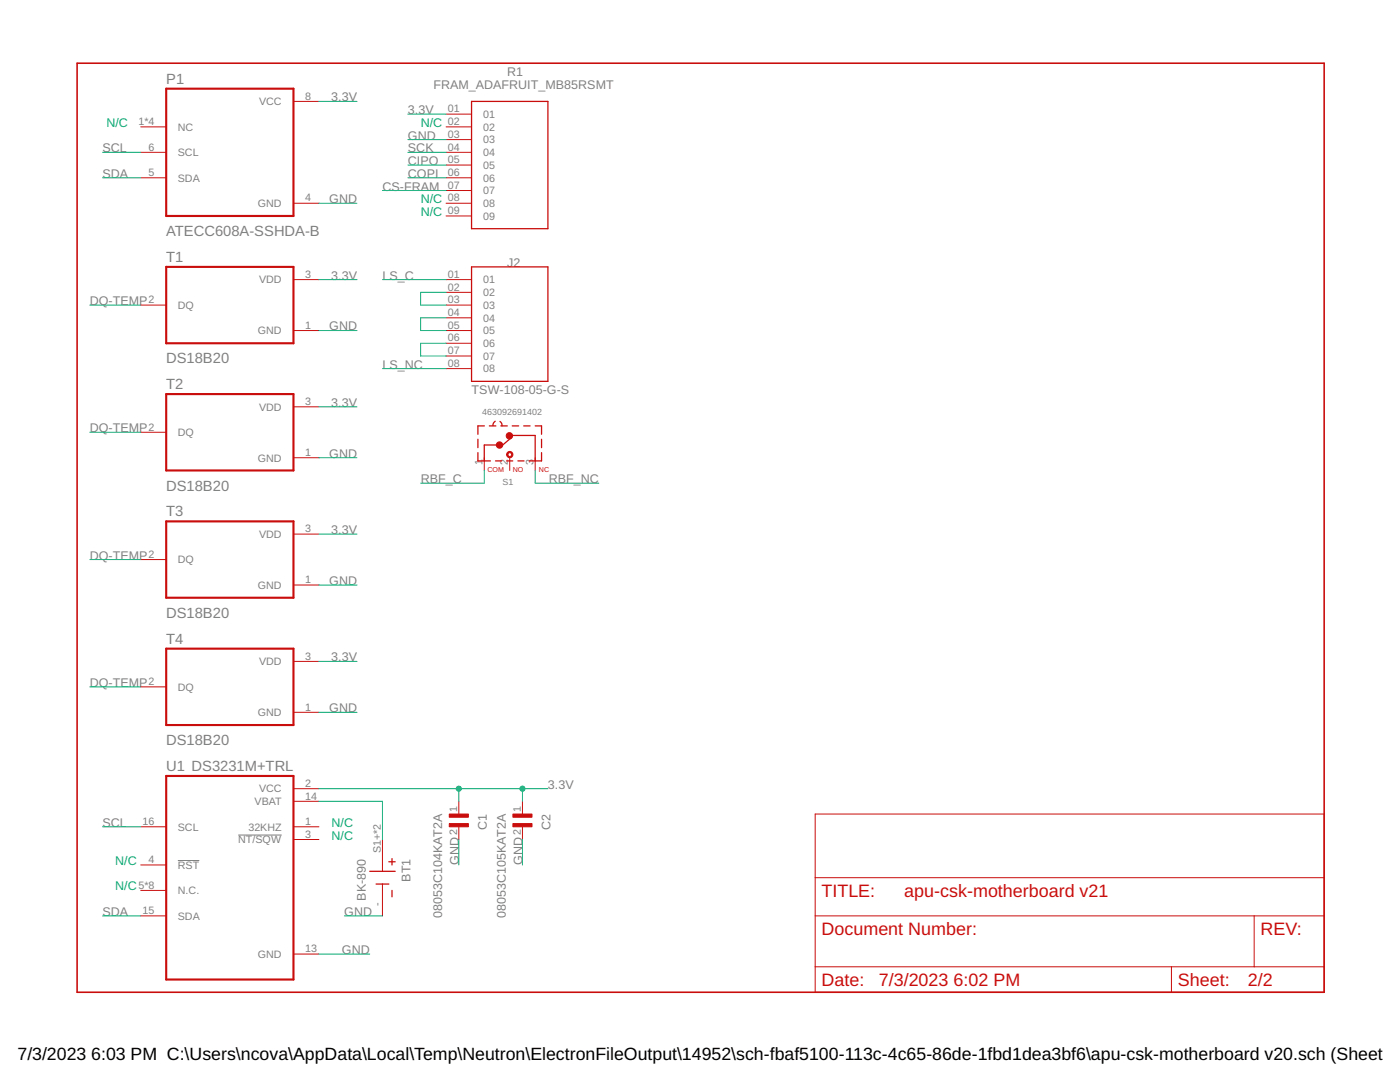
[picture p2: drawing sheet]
<svg xmlns="http://www.w3.org/2000/svg" width="279mm" height="216mm" viewBox="0 0 279 216" stroke-linecap="round" stroke-linejoin="round" font-family="sans-serif">
<path d="M35.5 171.7h4.3M47.5 166.6h8.7" fill="none" stroke="#808080" stroke-width=".2"/>
<g fill="none" stroke="#c90d0c" stroke-width=".2">
<path d="M28.1 25.3h5.1M28.1 30.4h5.1M28.1 35.5h5.1M58.6 20.2h5M89 25.3h5.1M89 30.4h5.1M89 35.5h5.1M89 22.8h5.1M89 27.9h5.1M89 32.9h5.1M89 38h5.1M58.6 40.6h5"/>
<path d="M58.6 55.8h5M89 40.6h5.1M89 55.8h5.1M89 43.1h5.1M89 58.3h5.1M28.1 60.9h5.1M58.6 66h5M89 60.9h5.1M89 66h5.1M89 63.4h5.1M89 68.5h5.1M89 71h5.1"/>
<path d="M89 73.6h5.1M28.1 86.3h5.1M58.6 81.2h5M58.6 91.3h5M96.6 91.3v2.6M101.7 91.3v2.6M106.8 91.3v2.6M28.1 111.7h5.1M58.6 106.6h5M58.6 116.7h5M28.1 137.1h5.1M58.6 132h5"/>
<path d="M58.6 142.1h5M58.6 157.4h5M58.6 159.9h5M91.6 159.9v2.5M104.3 159.9v2.5M28.1 165h5.1M28.1 172.6h5.1M28.1 177.7h5.1M58.6 165h5M58.6 167.5h5M76.3 167.5v6.4M76.3 176.4v6.4"/>
<path d="M91.6 165v2.5M104.3 165v2.5M162.7 162.4h101.6v35.6h-101.6zM162.7 175.1h101.6M28.1 182.8h5.1M58.6 190.4h5M162.7 182.8h101.6M162.7 192.9h101.6M233.8 192.9v5.1M250.3 182.8v10.1"/>
</g>
<path d="M15.4 12.6h248.9v185.4h-248.9z" fill="none" stroke="#c90d0c" stroke-width=".32"/>
<path d="M33.2 17.7h25.4v25.4h-25.4zM33.2 53.3h25.4v15.2h-25.4zM33.2 78.6h25.4v15.3h-25.4zM33.2 104h25.4v15.3h-25.4zM33.2 129.4h25.4v15.3h-25.4zM33.2 154.8h25.4v40.7h-25.4z" fill="none" stroke="#c90d0c" stroke-width=".42"/>
<g fill="none" stroke="#c90d0c" stroke-width=".25">
<path d="M94.1 20.2h15.2v25.4h-15.2zM94.1 53.3h15.2v22.8h-15.2zM95.4 90.3v1.7h2.5M95.4 87.7v1.6M96.7 85h-1.3v1.7M97.7 85h1.3M98.8 84.1l-.3 .3-.1 .5M98.9 92h1.2M99.2 88.8h-2.6v3.2M99.8 84.1a.86 .86 0 0 1 .4 .9M99.9 85h1.3M101.1 92h1.2"/>
<path d="M101.7 86.9h5.1v5.1M102.1 87.3l-2.3 2M102.2 85h1.3M103.4 92h1.2M104.5 85h1.3M106.8 85h1.3v1.7M108.1 87.7v1.6M108.1 90.3v1.7h-2.5M73.8 173.9h5.1M75.1 176.4h2.5M77.6 172h1.3M78.2 171.3v1.3"/>
<path d="M78.2 177.7v1.2"/>
</g>
<g fill="#c90d0c" stroke="#c90d0c" stroke-width=".2">
<path d="M89.7 162.4h3.8v.7h-3.8z"/>
<path d="M89.7 164.3h3.8v.7h-3.8z"/>
<path d="M102.4 162.4h3.8v.7h-3.8z"/>
<path d="M102.4 164.3h3.8v.7h-3.8z"/>
</g>
<g fill="#c90d0c" stroke="#c90d0c" stroke-width=".2">
<path d="M101.3 90.3a.64 .64 0 0 1 1 .1 .64 .64 0 0 1-.4 .9 .64 .64 0 0 1-.8-.6h.2a.38 .38 0 0 1 .5-.4 .38 .38 0 0 1 .2 .6 .38 .38 0 0 1-.6-.1l-.1-.1h-.2z" fill-rule="evenodd"/>
<circle cx="99.7" cy="88.8" r=".64"/>
<circle cx="101.7" cy="87" r=".64"/>
</g>
<g fill="none" stroke="#0dab76" stroke-width=".2">
<path d="M20.5 35.5h7.6M20.5 30.4h7.6M63.6 20.2h7.6M76.3 38h12.7M81.4 27.9h7.6M81.4 22.8h7.6M81.4 35.5h7.6M81.4 30.4h7.6M81.4 32.9h7.6M63.6 40.6h7.6M63.6 55.8h7.6M76.3 55.8h12.7"/>
<path d="M89 58.3h-5.1v2.6h5.1M17.9 60.9h10.2M63.6 66h7.6M76.3 73.6h12.7M89 63.4h-5.1v2.6h5.1M89 68.5h-5.1v2.5h5.1M17.9 86.3h10.2M63.6 91.3h7.6M63.6 81.2h7.6M96.6 93.9v2.5h-12.7M106.8 93.9v2.5h12.7M17.9 111.7h10.2"/>
<path d="M63.6 116.7h7.6M63.6 106.6h7.6M17.9 137.1h10.2M63.6 132h7.6M63.6 142.1h7.6M63.6 157.4h45.7M63.6 159.9h12.7v7.6M91.6 157.4v2.5M104.3 157.4v2.5M20.5 165h7.6M91.6 167.5v5.1M104.3 167.5v5.1"/>
<path d="M20.5 182.8h7.6M63.6 190.4h10.2M68.7 182.8h7.6"/>
</g>
<g fill="#0dab76" stroke="#0dab76" stroke-width=".2">
<circle cx="104.3" cy="157.4" r=".51"/>
<circle cx="91.6" cy="157.4" r=".51"/>
</g>
<g font-size="3.6" fill="#c90d0c">
<text x="164" y="178.9">TITLE:</text>
<text x="180.5" y="178.9">apu-csk-motherboard v21</text>
<text x="164" y="186.6">Document Number:</text>
<text x="251.6" y="186.6">REV:</text>
<text x="164" y="196.7">Date:</text>
<text x="175.4" y="196.7">7/3/2023</text>
<text x="190.3" y="196.7">6:02 PM</text>
<text x="235.1" y="196.7">Sheet:</text>
<text x="249" y="196.7">2/2</text>
</g>
<g font-size="3.5">
<text x="3.5" y="211.4">7/3/2023</text>
<text x="18.2" y="211.4">6:03 PM C:\Users\ncova\AppData\Local\Temp\Neutron\ElectronFileOutput\14952\sch-fbaf5100-113c-4c65-86de-1fbd1dea3bf6\apu-csk-motherboard v20.sch (Sheet: 2/</text>
</g>
<g font-size="2.9" fill="#808080">
<text x="33.2" y="16.7">P1</text>
<text x="33.2" y="47.1">ATECC608A-SSHDA-B</text>
<text x="33.2" y="52.2">T1</text>
<text x="33.2" y="72.5">DS18B20</text>
<text x="33.2" y="77.6">T2</text>
<text x="33.2" y="97.9">DS18B20</text>
<text x="33.2" y="103">T3</text>
<text x="33.2" y="123.3">DS18B20</text>
<text x="33.2" y="128.4">T4</text>
<text x="33.2" y="148.7">DS18B20</text>
<text x="33.2" y="153.8">U1 DS3231M+TRL</text>
</g>
<g font-size="2.5" fill="#808080">
<text x="86.5" y="17.7">FRAM_ADAFRUIT_MB85RSMT</text>
<text x="101.2" y="15.2">R1</text>
<text x="66.1" y="20.2">3.3V</text>
<text x="81.4" y="22.8">3.3V</text>
<text x="81.4" y="27.9">GND</text>
<text x="20.5" y="35.5">SDA</text>
<text x="20.5" y="30.4">SCL</text>
<text x="81.4" y="30.4">SCK</text>
<text x="81.4" y="32.9">CIPO</text>
<text x="81.4" y="35.5">COPI</text>
<text x="65.7" y="40.6">GND</text>
<text x="76.3" y="38">CS-FRAM</text>
<text x="101.2" y="53.2">J2</text>
<text x="66.1" y="55.8">3.3V</text>
<text x="76.3" y="55.8">LS_C</text>
<text x="17.9" y="60.9">DQ-TEMP</text>
<text x="65.7" y="65.9">GND</text>
<text x="76.3" y="73.6">LS_NC</text>
<text x="66.1" y="81.2">3.3V</text>
<text x="94.1" y="78.6">TSW-108-05-G-S</text>
<text x="17.9" y="86.3">DQ-TEMP</text>
<text x="65.7" y="91.3">GND</text>
<text x="84" y="96.4">RBF_C</text>
<text x="109.5" y="96.4">RBF_NC</text>
<text x="66.1" y="106.6">3.3V</text>
<text x="17.9" y="111.7">DQ-TEMP</text>
<text x="65.7" y="116.7">GND</text>
<text x="66.1" y="132">3.3V</text>
<text x="17.9" y="137">DQ-TEMP</text>
<text x="65.7" y="142.1">GND</text>
<text x="109.4" y="157.4">3.3V</text>
<text x="20.5" y="165">SCL</text>
<text x="97.2" y="165.6" transform="rotate(-90 97.2 165.6)">C1</text>
<text x="109.9" y="165.6" transform="rotate(-90 109.9 165.6)">C2</text>
<text x="91.6" y="172.6" transform="rotate(-90 91.6 172.6)">GND</text>
<text x="104.3" y="172.6" transform="rotate(-90 104.3 172.6)">GND</text>
<text x="73" y="179.7" transform="rotate(-90 73 179.7)">BK-890</text>
<text x="81.9" y="175.9" transform="rotate(-90 81.9 175.9)">BT1</text>
<text x="20.5" y="182.8">SDA</text>
<text x="68.7" y="182.8">GND</text>
<text x="88.3" y="183.2" transform="rotate(-90 88.3 183.2)">08053C104KAT2A</text>
<text x="101" y="183.2" transform="rotate(-90 101 183.2)">08053C105KAT2A</text>
<text x="68.3" y="190.4">GND</text>
</g>
<g font-size="2.5" fill="#0dab76">
<text x="21.2" y="25.3">N/C</text>
<text x="84" y="25.3">N/C</text>
<text x="84" y="40.6">N/C</text>
<text x="84" y="43.1">N/C</text>
<text x="66.2" y="165">N/C</text>
<text x="66.2" y="167.5">N/C</text>
<text x="23" y="172.6">N/C</text>
<text x="23" y="177.7">N/C</text>
</g>
<g font-size="2.1" fill="#808080">
<text x="51.7" y="21">VCC</text>
<text x="60.9" y="19.9">8</text>
<text x="89.4" y="22.4">01</text>
<text x="96.4" y="23.5">01</text>
<text x="27.6" y="25">1*4</text>
<text x="35.5" y="26.1">NC</text>
<text x="89.4" y="25">02</text>
<text x="89.4" y="27.5">03</text>
<text x="96.4" y="26.1">02</text>
<text x="96.4" y="28.6">03</text>
<text x="29.6" y="30">6</text>
<text x="29.6" y="35.1">5</text>
<text x="35.5" y="31.2">SCL</text>
<text x="89.4" y="30">04</text>
<text x="89.4" y="32.6">05</text>
<text x="89.4" y="35.1">06</text>
<text x="96.4" y="31.2">04</text>
<text x="96.4" y="33.7">05</text>
<text x="35.5" y="36.2">SDA</text>
<text x="51.5" y="41.3">GND</text>
<text x="60.9" y="40.2">4</text>
<text x="89.4" y="37.7">07</text>
<text x="89.4" y="40.2">08</text>
<text x="96.4" y="36.2">06</text>
<text x="96.4" y="38.8">07</text>
<text x="96.4" y="41.3">08</text>
<text x="89.4" y="42.7">09</text>
<text x="96.4" y="43.9">09</text>
<text x="51.7" y="56.6">VDD</text>
<text x="60.9" y="55.4">3</text>
<text x="89.4" y="55.4">01</text>
<text x="89.4" y="58">02</text>
<text x="96.4" y="56.6">01</text>
<text x="96.4" y="59.1">02</text>
<text x="29.6" y="60.5">2</text>
<text x="35.5" y="61.6">DQ</text>
<text x="60.9" y="65.6">1</text>
<text x="89.4" y="60.5">03</text>
<text x="89.4" y="63.1">04</text>
<text x="89.4" y="65.6">05</text>
<text x="96.4" y="61.6">03</text>
<text x="96.4" y="64.2">04</text>
<text x="51.5" y="66.7">GND</text>
<text x="89.4" y="68.1">06</text>
<text x="89.4" y="70.7">07</text>
<text x="96.4" y="66.7">05</text>
<text x="96.4" y="69.2">06</text>
<text x="96.4" y="71.8">07</text>
<text x="89.4" y="73.2">08</text>
<text x="96.4" y="74.3">08</text>
<text x="51.7" y="81.9">VDD</text>
<text x="60.9" y="80.8">3</text>
<text x="29.6" y="85.9">2</text>
<text x="35.5" y="87">DQ</text>
<text x="51.5" y="92.1">GND</text>
<text x="60.9" y="91">1</text>
<text x="96.3" y="92.9" transform="rotate(-90 96.3 92.9)">1</text>
<text x="101.4" y="92.9" transform="rotate(-90 101.4 92.9)">2</text>
<text x="106.5" y="92.9" transform="rotate(-90 106.5 92.9)">3</text>
<text x="51.7" y="107.3">VDD</text>
<text x="60.9" y="106.2">3</text>
<text x="29.6" y="111.3">2</text>
<text x="35.5" y="112.4">DQ</text>
<text x="51.5" y="117.5">GND</text>
<text x="60.9" y="116.4">1</text>
<text x="60.9" y="131.6">3</text>
<text x="29.6" y="136.7">2</text>
<text x="35.5" y="137.8">DQ</text>
<text x="51.7" y="132.7">VDD</text>
<text x="51.5" y="142.9">GND</text>
<text x="60.9" y="141.8">1</text>
<text x="50.8" y="160.7">VBAT</text>
<text x="51.7" y="158.1">VCC</text>
<text x="60.9" y="157">2</text>
<text x="60.9" y="159.5">14</text>
<text x="28.5" y="164.6">16</text>
<text x="35.5" y="165.7">SCL</text>
<text x="49.6" y="165.7">32KHZ</text>
<text x="60.9" y="164.6">1</text>
<text x="60.9" y="167.2">3</text>
<text x="91.2" y="166.5" transform="rotate(-90 91.2 166.5)">2</text>
<text x="91.2" y="162.1" transform="rotate(-90 91.2 162.1)">1</text>
<text x="103.9" y="166.5" transform="rotate(-90 103.9 166.5)">2</text>
<text x="103.9" y="162.1" transform="rotate(-90 103.9 162.1)">1</text>
<text x="29.6" y="172.2">4</text>
<text x="35.5" y="173.4">RST</text>
<text x="47.5" y="168.3">NT/SQW</text>
<text x="76" y="170.3" transform="rotate(-90 76 170.3)">S1+*2</text>
<text x="27.6" y="177.3">5*8</text>
<text x="35.5" y="178.4">N.C.</text>
<text x="28.5" y="182.4">15</text>
<text x="35.5" y="183.5">SDA</text>
<text x="76" y="180.7" transform="rotate(-90 76 180.7)">-</text>
<text x="51.5" y="191.1">GND</text>
<text x="60.9" y="190">13</text>
</g>
<g font-size="1.8" fill="#808080">
<text x="96.2" y="82.9">463092691402</text>
<text x="100.3" y="96.7">S1</text>
</g>
<g font-size="1.4" fill="#c90d0c">
<text x="97.3" y="94.2">COM</text>
<text x="102.4" y="94.2">NO</text>
<text x="107.6" y="94.1">NC</text>
</g>
</svg>
